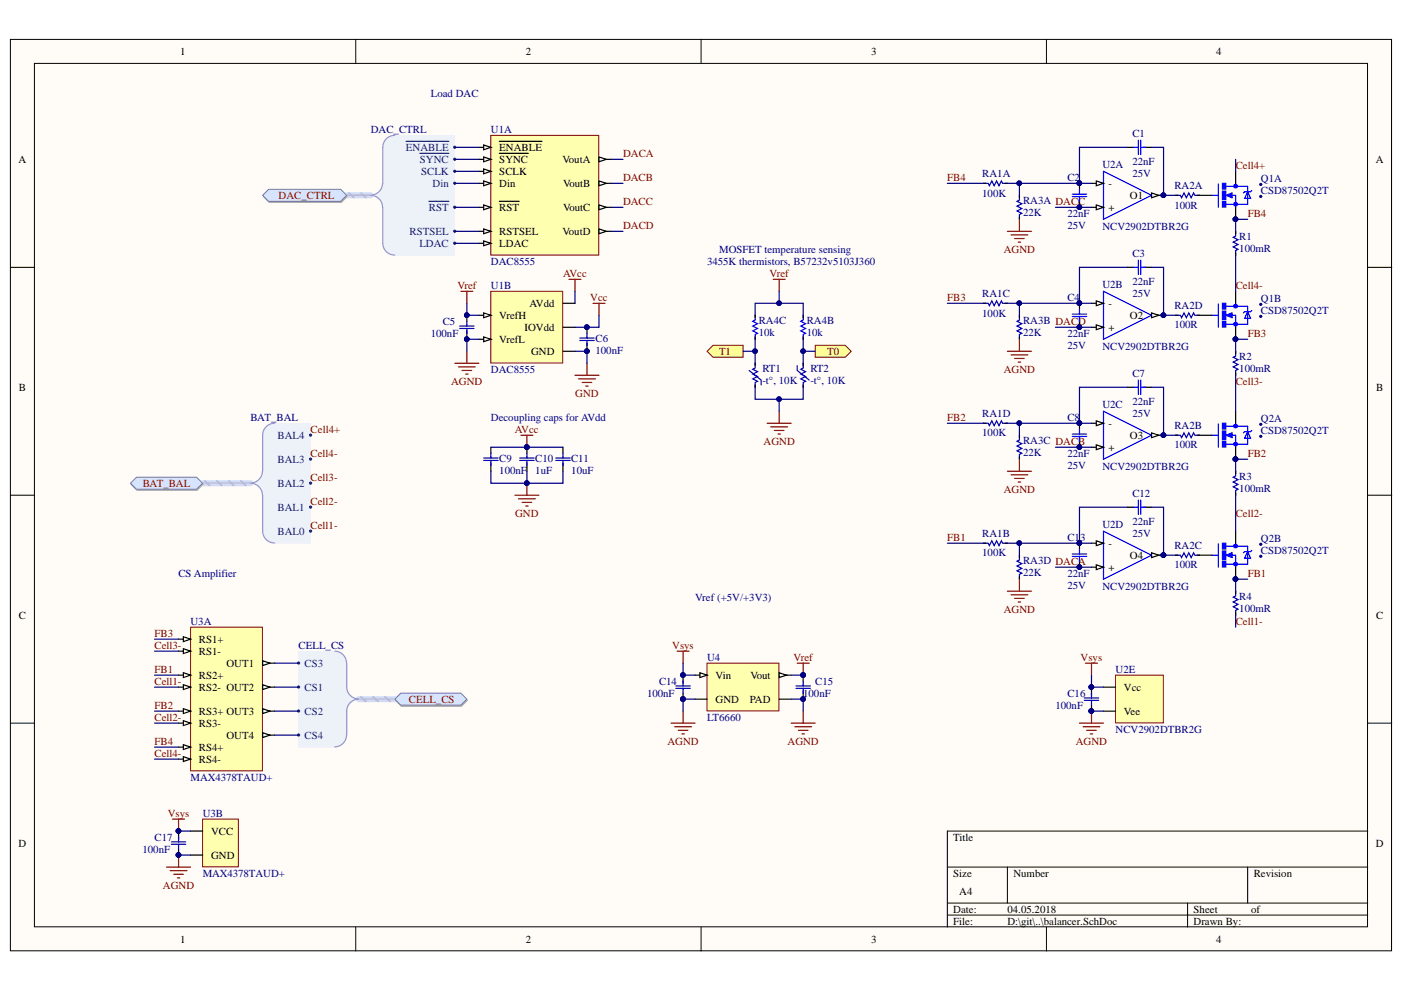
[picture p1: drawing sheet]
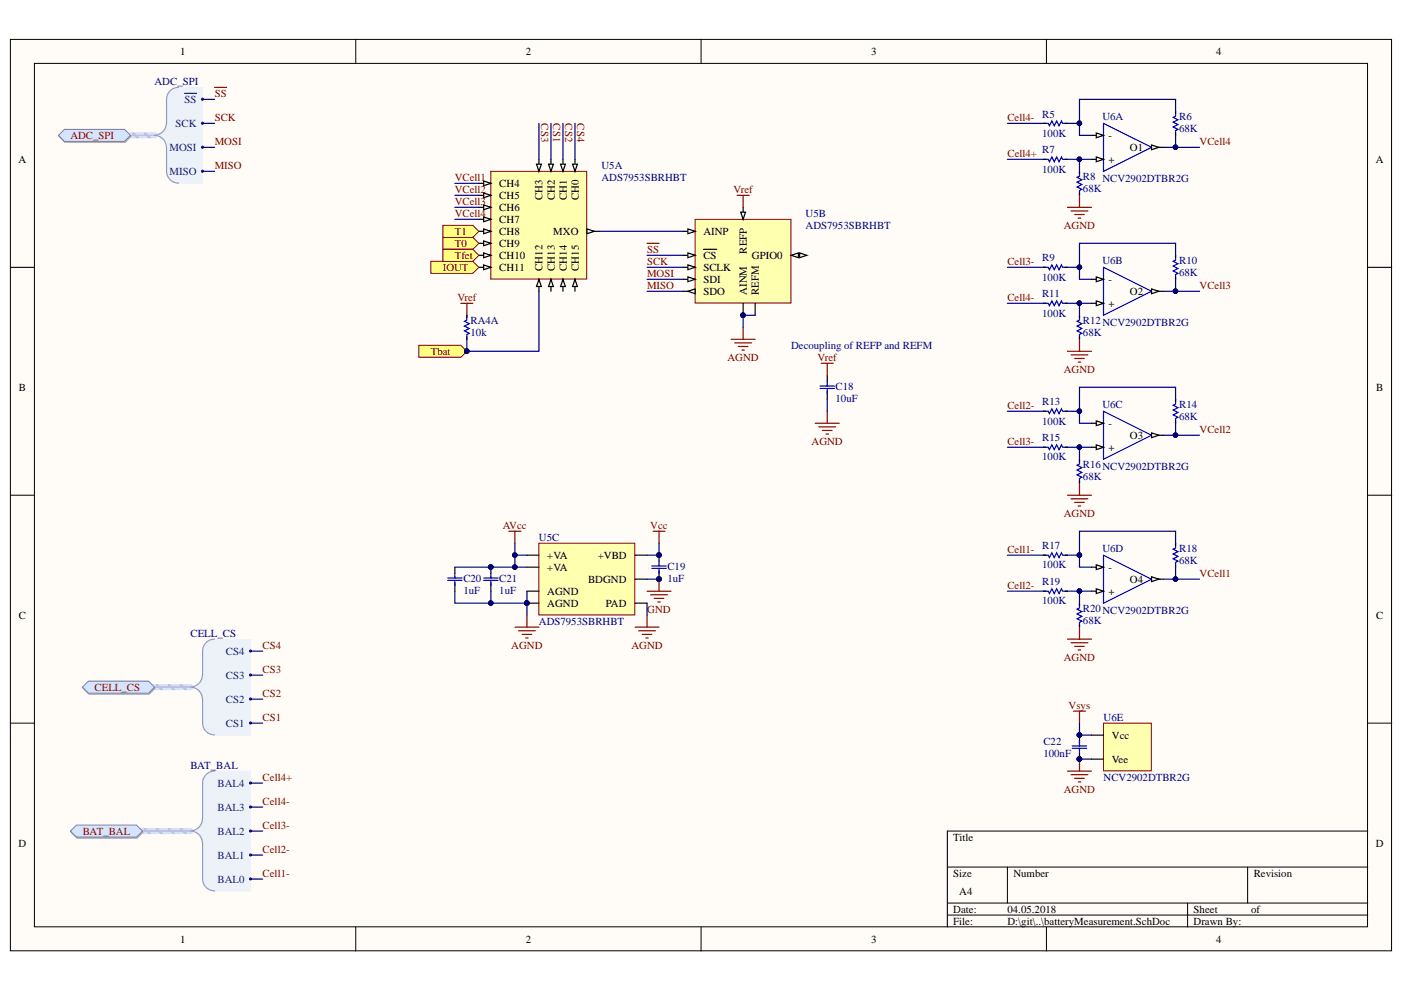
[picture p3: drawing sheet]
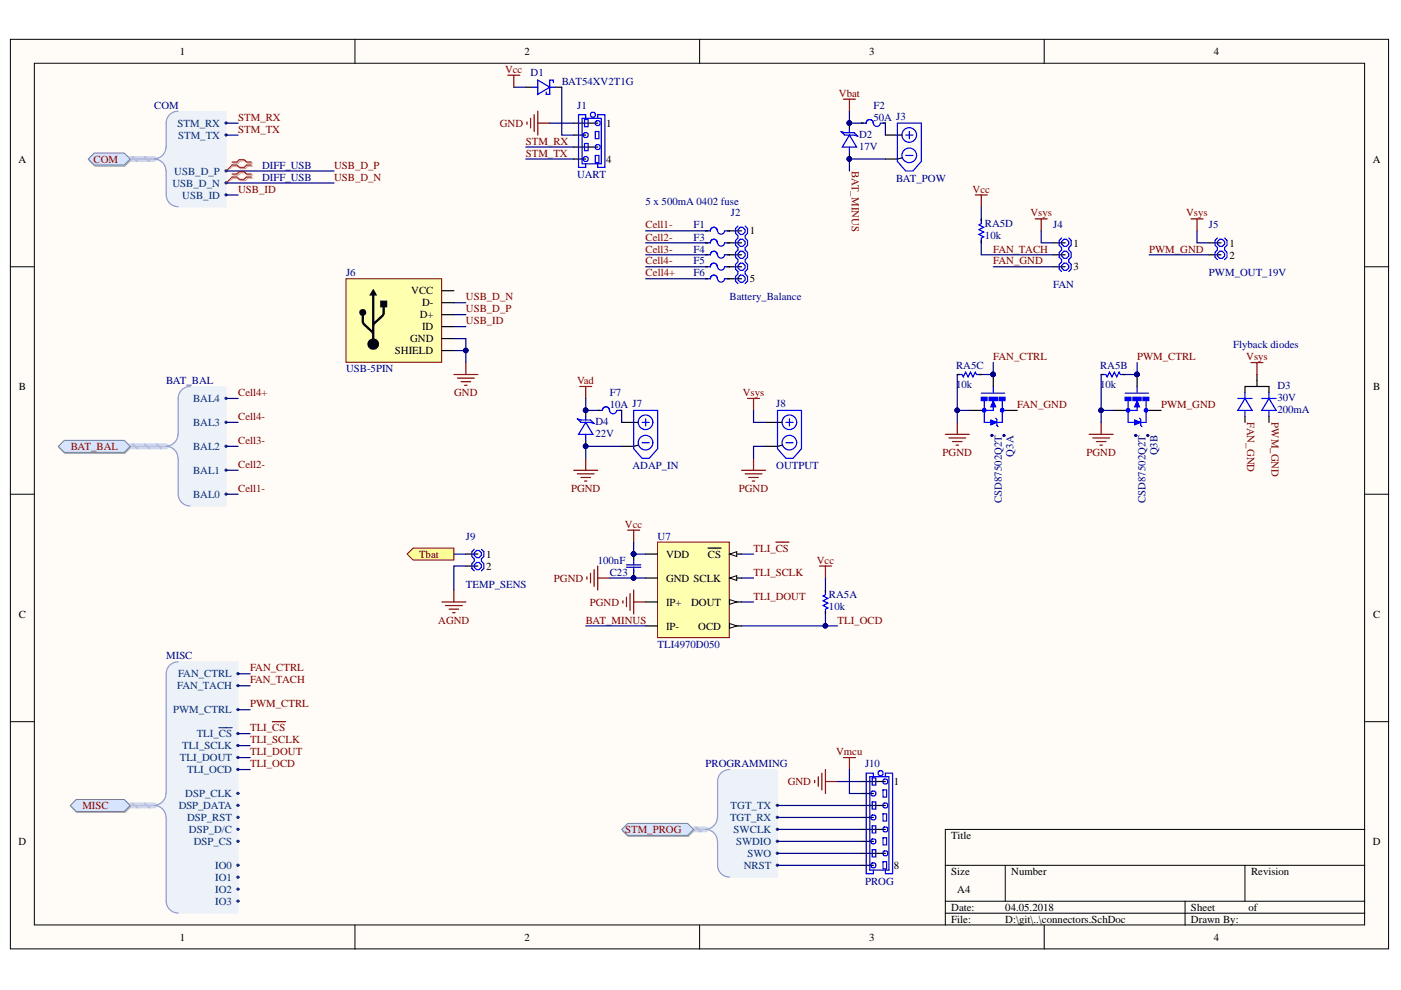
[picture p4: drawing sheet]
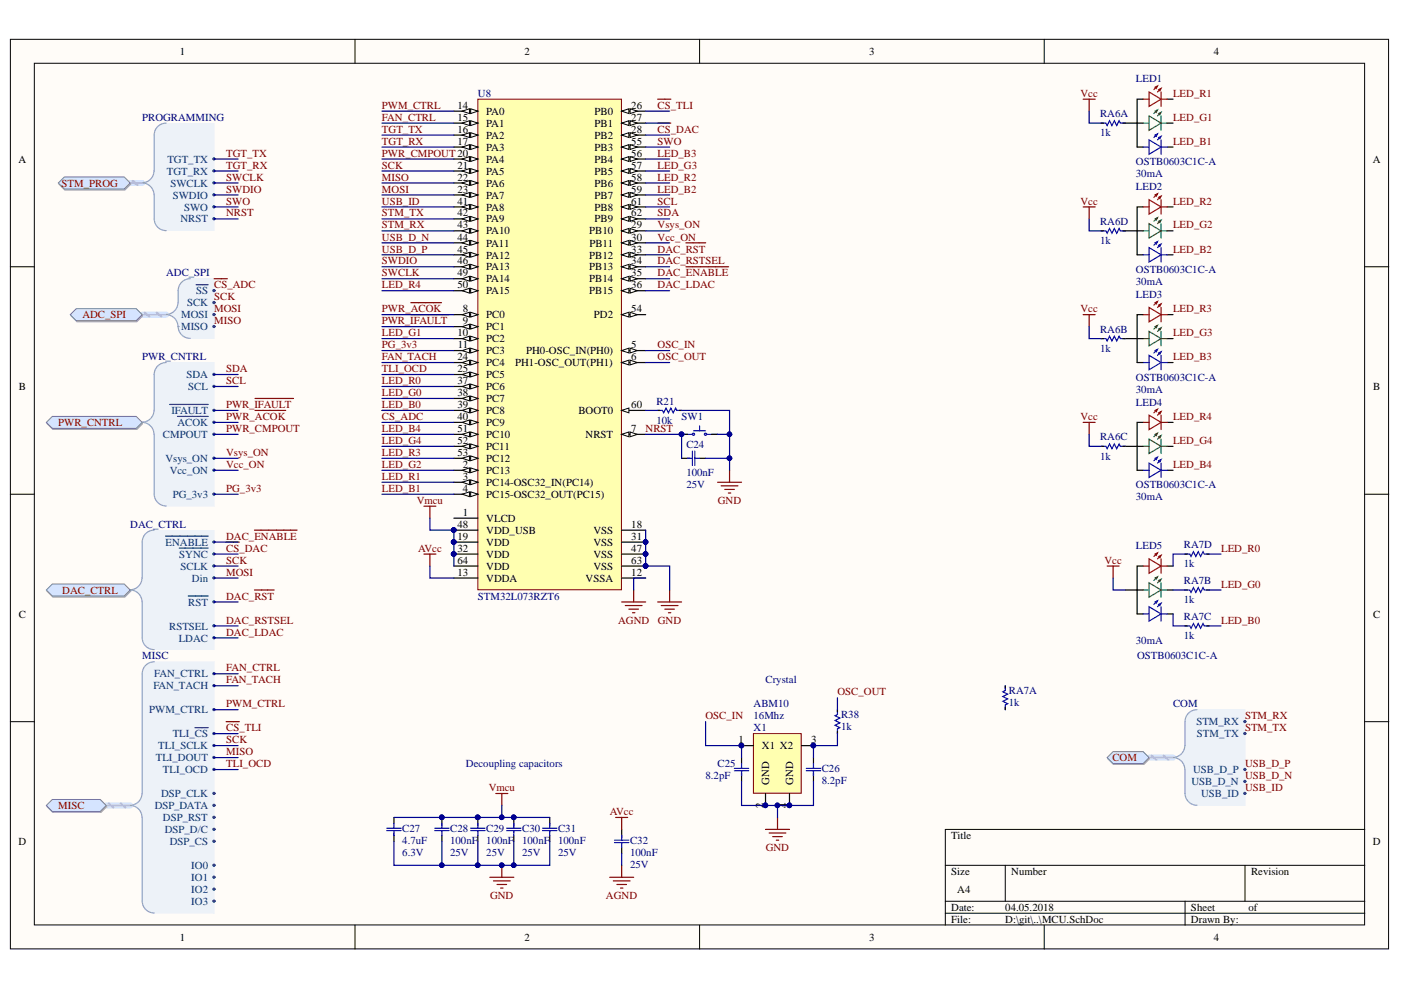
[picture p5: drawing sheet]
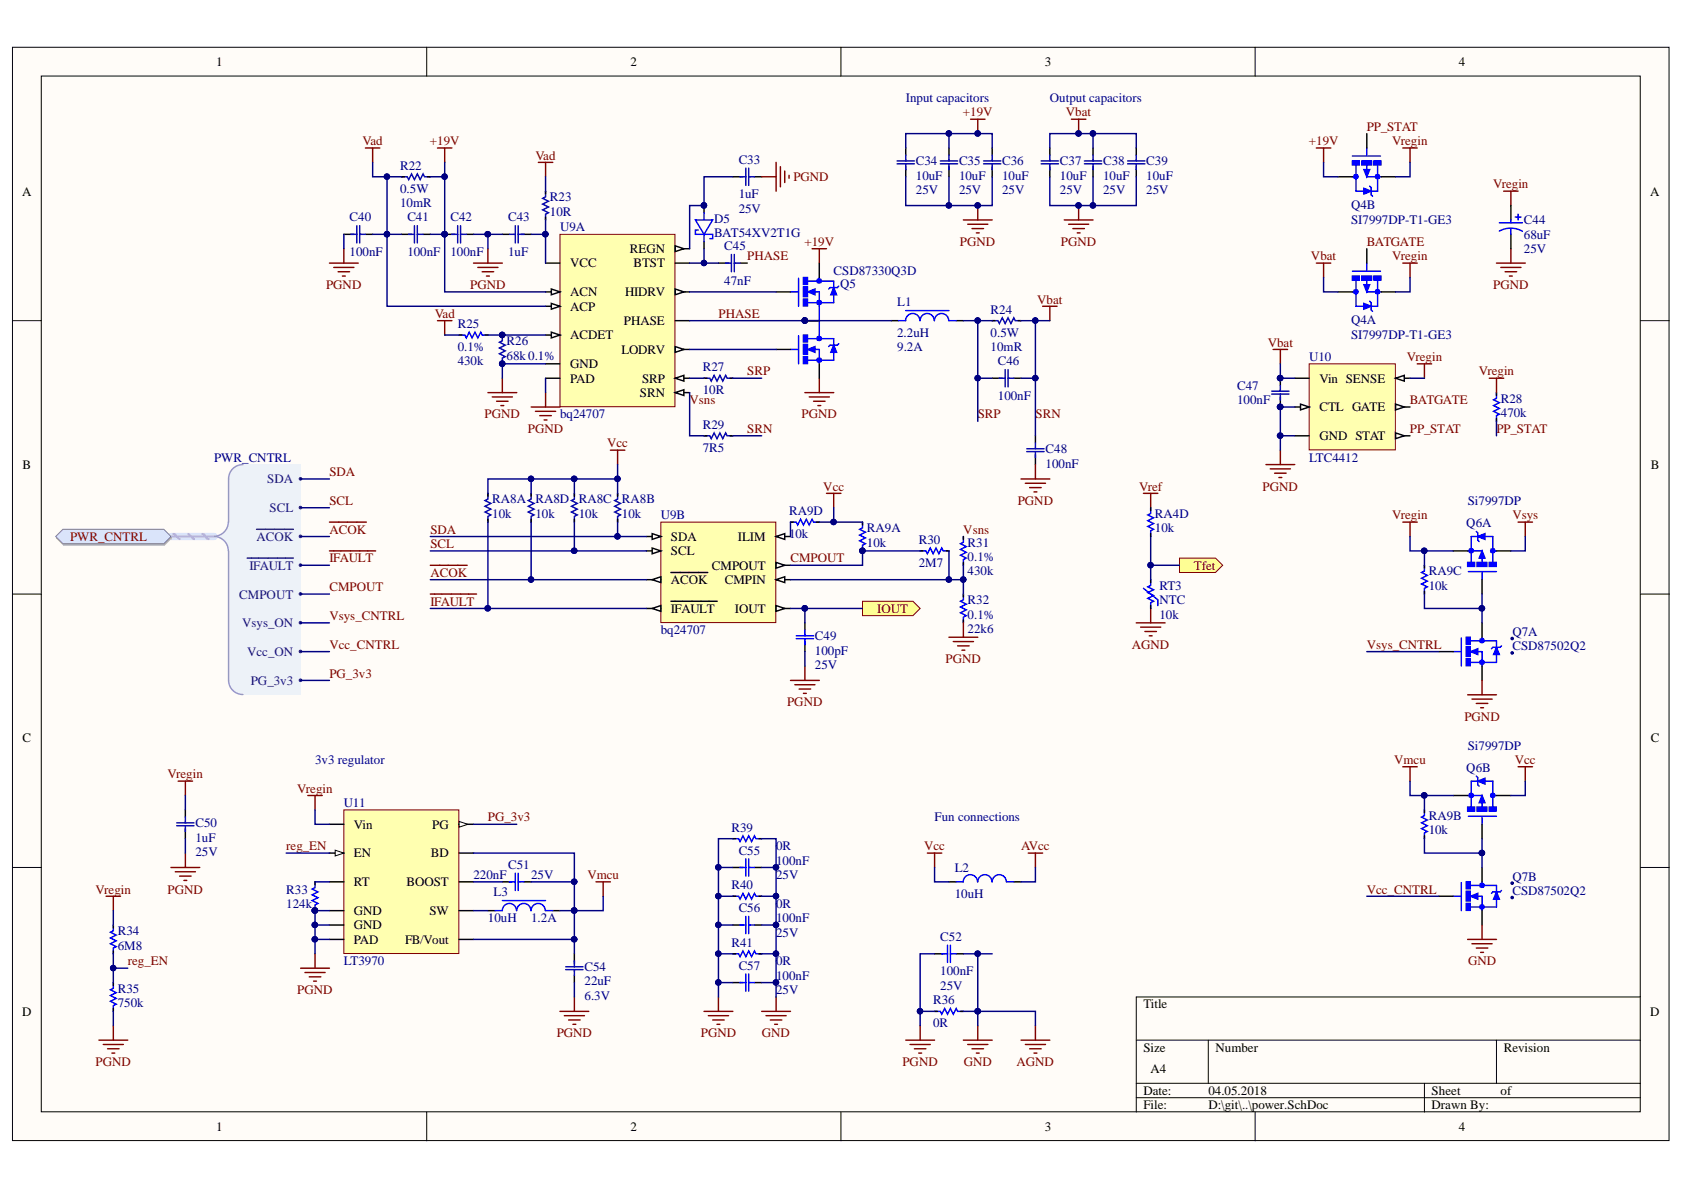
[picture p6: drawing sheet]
# Altium project balancerTest.PrjPCB
6 sheets, 158 parts. Net scope: hierarchical (ports join the sheet entries above them; power ports are global).
Board file: smart_bms.PcbDoc
Sheets:
  balancerTest.SchDoc
    MCU = MCU.SchDoc
    connectors = connectors.SchDoc
    balancer = balancer.SchDoc
    power = power.SchDoc
    batteryMeasurement = batteryMeasurement.SchDoc

## Sheet balancerTest.SchDoc
size A4

### Sub-sheets
balancer = balancer.SchDoc: BAT_BAL (harness BAT_BAL), CELL_CS (harness CELL_CS), DAC_CTRL (harness DAC_CTRL), T0 (out), T1 (out)
batteryMeasurement = batteryMeasurement.SchDoc: BAT_BAL (harness BAT_BAL), CELL_CS (harness CELL_CS), ADC_SPI (harness ADC_SPI), T0 (in), T1 (in), Tbat (in), IOUT (in), Tfet (in)
connectors = connectors.SchDoc: BAT_BAL (harness BAT_BAL), Tbat (out), MISC (harness MISC), STM_PROG (harness PROGRAMMING), COM (harness COM)
MCU = MCU.SchDoc: MISC (harness MISC), DAC_CTRL (harness DAC_CTRL), ADC_SPI (harness ADC_SPI), PWR_CNTRL (harness PWR_CNTRL), STM_PROG (harness PROGRAMMING), COM (harness COM)
power = power.SchDoc: IOUT (out), Tfet (out), PWR_CNTRL (harness PWR_CNTRL)

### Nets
IOUT: sheet power/IOUT, sheet batteryMeasurement/IOUT
Tbat: sheet connectors/Tbat, sheet batteryMeasurement/Tbat
Tfet: sheet power/Tfet, sheet batteryMeasurement/Tfet
NetRA4_5: sheet balancer/T1, sheet batteryMeasurement/T1
NetRA4_6: sheet balancer/T0, sheet batteryMeasurement/T0

### Buses and harness runs
harness ADC_SPI = sheet batteryMeasurement/ADC_SPI
harness ADC_SPI = sheet MCU/ADC_SPI
harness COM = sheet connectors/COM
harness COM = sheet MCU/COM
harness DAC_CTRL = sheet balancer/DAC_CTRL
harness DAC_CTRL = sheet MCU/DAC_CTRL
harness MISC = sheet connectors/MISC
harness MISC = sheet MCU/MISC
harness PROG = sheet connectors/STM_PROG
harness PROG = sheet MCU/STM_PROG
harness PWR_CNTRL = sheet MCU/PWR_CNTRL
harness PWR_CNTRL = sheet power/PWR_CNTRL
harness sheet balancer/BAT_BAL = sheet batteryMeasurement/BAT_BAL = sheet connectors/BAT_BAL
harness sheet balancer/CELL_CS = sheet batteryMeasurement/CELL_CS

## Sheet MCU.SchDoc
size A4

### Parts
C24  Capacitance: 100nF  [CAP0402]  (hidden comment: 25V)
C25  Capacitance: 8.2pF  [CAP0402]  (hidden comment: 25V)
C26  Capacitance: 8.2pF  [CAP0402]  (hidden comment: 25V)
C27  Capacitance: 4.7uF  [CAP0603]  (hidden comment: 6.3V)
C28  Capacitance: 100nF  [CAP0402]  (hidden comment: 25V)
C29  Capacitance: 100nF  [CAP0402]  (hidden comment: 25V)
C30  Capacitance: 100nF  [CAP0402]  (hidden comment: 25V)
C31  Capacitance: 100nF  [CAP0402]  (hidden comment: 25V)
C32  Capacitance: 100nF  [CAP0402]  (hidden comment: 25V)
LED1  OSTB0603C1C-A  Forward current: 30mA  [LED-RGB-1615-CA-OSTB0603C1C-A]
LED2  OSTB0603C1C-A  Forward current: 30mA  [LED-RGB-1615-CA-OSTB0603C1C-A]
LED3  OSTB0603C1C-A  Forward current: 30mA  [LED-RGB-1615-CA-OSTB0603C1C-A]
LED4  OSTB0603C1C-A  Forward current: 30mA  [LED-RGB-1615-CA-OSTB0603C1C-A]
LED5  OSTB0603C1C-A  Forward current: 30mA  [LED-RGB-1615-CA-OSTB0603C1C-A]
R21  Resistance: 10k  [RES0402]  (hidden comment: resistor)
R38  Resistance: 1k  [RES0402]  (hidden comment: resistor)
RA6  Resistance: 1k  [CAC-50P200X100-8L]  (hidden comment: quad_resistor)  (parts A,B,C,D of 4)
RA7  Resistance: 1k  [CAC-50P200X100-8L]  (hidden comment: quad_resistor)  (parts A,B,C,D of 4)
SW1  SPST_PUSHBUTTON  [B3U-1000P]  (value not drawn)
U8  STM32L073RZT6  [STM-LQFP64_N]
X1  ABM10  Frequency: 16Mhz  [XTAL-2.5x2.0]

### Ports
ADC_SPI (harness ADC_SPI), COM (harness COM), DAC_CTRL (harness DAC_CTRL), MISC (harness MISC), PWR_CNTRL (harness PWR_CNTRL), STM_PROG (harness PROGRAMMING)

### Harnesses
ADC_SPI: SCK, MOSI, MISO, ~{SS}
PWR_CNTRL: SDA, SCL, ~{ACOK}, ~{IFAULT}, CMPOUT, Vsys_ON, Vcc_ON, PG_3v3
DAC_CTRL: ~{ENABLE}, ~{SYNC}, SCLK, Din, ~{RST}, RSTSEL, LDAC
MISC: FAN_CTRL, PWM_CTRL, FAN_TACH, DSP_CLK, DSP_DATA, DSP_RST, DSP_D/C, DSP_CS, TLI_~{CS}, TLI_SCLK, TLI_DOUT, TLI_OCD, IO0, IO1, IO2, IO3
PROGRAMMING: NRST, SWDIO, SWCLK, TGT_RX, TGT_TX, SWO
COM: STM_RX, STM_TX, USB_D_P, USB_D_N, USB_ID

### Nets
AGND: C24.2 C25.1 C26.1 C27.1 C28.2 C29.2 C30.2 C31.2 C32.2 R21.2 SW1.2 U8.12(VSSA) U8.18(VSS) U8.31(VSS) U8.47(VSS) U8.63(VSS) X1.2(GND) X1.4(GND)  [also labelled GND]
AVcc: C32.1 U8.13(VDDA)
Vcc: LED5.A RA6.5 RA6.6 RA6.7 RA6.8
Vmcu: C27.2 C28.1 C29.1 C30.1 C31.1 U8.19(VDD) U8.32(VDD) U8.48(VDD_USB) U8.64(VDD)
~{CS}_ADC: U8.40(PC9) ; port ADC_SPI.~{SS}  [project net ADC_SPI.~{SS}]
~{CS}_DAC: U8.28(PB2) ; port DAC_CTRL.~{SYNC}
~{CS}_TLI: U8.26(PB0) ; port MISC.TLI_~{CS}
DAC_~{ENABLE}: U8.35(PB14) ; port DAC_CTRL.~{ENABLE}  [project net DAC_CTRL.~{ENABLE}]
DAC_LDAC: U8.36(PB15) ; port DAC_CTRL.LDAC  [project net DAC_CTRL.LDAC]
DAC_~{RST}: U8.33(PB12) ; port DAC_CTRL.~{RST}  [project net DAC_CTRL.~{RST}]
DAC_RSTSEL: U8.34(PB13) ; port DAC_CTRL.RSTSEL  [project net DAC_CTRL.RSTSEL]
FAN_CTRL: U8.15(PA1) ; port MISC.FAN_CTRL
FAN_TACH: U8.24(PC4) ; port MISC.FAN_TACH
LED_B0: RA7.5 U8.39(PC8)
LED_B1: LED1.B(Blue) U8.4(PC15-OSC32_OUT(PC15))
LED_B2: LED2.B(Blue) U8.59(PB7)
LED_B3: LED3.B(Blue) U8.56(PB4)
LED_B4: LED4.B(Blue) U8.51(PC10)
LED_G0: RA7.6 U8.38(PC7)
LED_G1: LED1.G(Green) U8.10(PC2)
LED_G2: LED2.G(Green) U8.2(PC13)
LED_G3: LED3.G(Green) U8.57(PB5)
LED_G4: LED4.G(Green) U8.52(PC11)
LED_R0: RA7.7 U8.37(PC6)
LED_R1: LED1.R(Red) U8.3(PC14-OSC32_IN(PC14))
LED_R2: LED2.R(Red) U8.58(PB6)
LED_R3: LED3.R(Red) U8.53(PC12)
LED_R4: LED4.R(Red) U8.50(PA15)
MISO: U8.22(PA6) ; port ADC_SPI.MISO, port MISC.TLI_DOUT  [project net ADC_SPI.MISO]
MOSI: U8.23(PA7) ; port ADC_SPI.MOSI, port DAC_CTRL.Din  [project net ADC_SPI.MOSI]
NRST: C24.1 SW1.1 U8.7(NRST) ; port STM_PROG.NRST
OSC_IN: C25.2 U8.5(PH0-OSC_IN(PH0)) X1.1(X1)
OSC_OUT: R38.2 U8.6(PH1-OSC_OUT(PH1))
PG_3v3: U8.11(PC3) ; port PWR_CNTRL.PG_3v3
PWM_CTRL: U8.14(PA0) ; port MISC.PWM_CTRL  [project net MISC.PWM_CTRL]
PWR_~{ACOK}: U8.8(PC0) ; port PWR_CNTRL.~{ACOK}  [project net ~{ACOK}]
PWR_CMPOUT: U8.20(PA4) ; port PWR_CNTRL.CMPOUT  [project net CMPOUT]
PWR_~{IFAULT}: U8.9(PC1) ; port PWR_CNTRL.~{IFAULT}  [project net ~{IFAULT}]
SCK: U8.21(PA5) ; port ADC_SPI.SCK, port DAC_CTRL.SCLK, port MISC.TLI_SCLK  [project net ADC_SPI.SCK]
SCL: U8.61(PB8) ; port PWR_CNTRL.SCL  [project net PWR_CNTRL.SCL]
SDA: U8.62(PB9) ; port PWR_CNTRL.SDA  [project net PWR_CNTRL.SDA]
STM_RX: U8.43(PA10) ; port COM.STM_RX  [project net COM.STM_RX]
STM_TX: U8.42(PA9) ; port COM.STM_TX  [project net COM.STM_TX]
SWCLK: U8.49(PA14) ; port STM_PROG.SWCLK  [project net PROG.SWCLK]
SWDIO: U8.46(PA13) ; port STM_PROG.SWDIO  [project net PROG.SWDIO]
SWO: U8.55(PB3) ; port STM_PROG.SWO  [project net PROG.SWO]
TGT_RX: U8.17(PA3) ; port STM_PROG.TGT_RX  [project net PROG.TGT_RX]
TGT_TX: U8.16(PA2) ; port STM_PROG.TGT_TX  [project net PROG.TGT_TX]
TLI_OCD: U8.25(PC5) ; port MISC.TLI_OCD  [project net MISC.TLI_OCD]
USB_D_N: U8.44(PA11) ; port COM.USB_D_N  [project net COM.USB_D_N]
USB_D_P: U8.45(PA12) ; port COM.USB_D_P  [project net COM.USB_D_P]
USB_ID: U8.41(PA8) ; port COM.USB_ID  [project net COM.USB_ID]
Vcc_ON: U8.30(PB11) ; port PWR_CNTRL.Vcc_ON  [project net PWR_CNTRL.Vcc_ON]
Vsys_ON: U8.29(PB10) ; port PWR_CNTRL.Vsys_ON  [project net PWR_CNTRL.Vsys_ON]
NetC26_2: C26.2 R38.1 X1.3(X2)
NetLED1_A: LED1.A RA6.1
NetLED2_A: LED2.A RA6.2
NetLED3_A: LED3.A RA6.3
NetLED4_A: LED4.A RA6.4
NetLED5_B: LED5.B(Blue) RA7.4
NetLED5_G: LED5.G(Green) RA7.3
NetLED5_R: LED5.R(Red) RA7.2
NetR21_1: R21.1 U8.60(BOOT0)

Not connected (* = marked no-connect by the designer): RA7 1 8; U8 1(VLCD) 27(PB1) 54(PD2)

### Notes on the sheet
- Crystal
- Decoupling capacitors

## Sheet connectors.SchDoc
size A4

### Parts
C23  Capacitance: 100nF  [CAP0402]  (hidden comment: 0nF)
D1  BAT54XV2T1G  [SOD523]
D2  Reverse stand-off voltage: 17V  [SOD123W]  (hidden comment: PTVS17VS1UR)
D3  Reverse voltage: 30V  Forward current: 200mA  [SOT65P210X110-3L]  (hidden comment: BAT54CWT1G)
D4  Reverse stand-off voltage: 22V  [SOD123W]  (hidden comment: PTVS22VS1UR)
F1  fuse  [FUSE-0402]  (value not drawn)
F2  Rated current: 50A  [FUSE-1206]  (hidden comment: fuse)
F3  fuse  [FUSE-0402]  (value not drawn)
F4  fuse  [FUSE-0402]  (value not drawn)
F5  fuse  [FUSE-0402]  (value not drawn)
F6  fuse  [FUSE-0402]  (value not drawn)
F7  Rated current: 10A  [FUSE-1206]  (hidden comment: fuse)
J1  UART  [MICRO-MATCH-4]
J2  Battery_Balance  [JST-XH-5-TOP]
J3  BAT_POW  [XT60_male]
J4  FAN  [Pin Header 1x3 TH Pitch 2.54mm]
J5  PWM_OUT_19V  [Pin Header 1x2 TH Pitch 2.54mm]
J6  USB-5PIN  [USB-B-MICRO-473460001]
J7  ADAP_IN  [XT60_male]
J8  OUTPUT  [XT60_male]
J9  TEMP_SENS  [Pin Header 1x2 TH Pitch 2.54mm]
J10  PROG  [MICRO-MATCH-8]
Q3  CSD87502Q2T  [SON65P200X80_HS-7L_DUALFET]  (parts A,B of 2)
RA5  Resistance: 10k  [CAC-50P200X100-8L]  (hidden comment: quad_resistor)  (parts A,B,C,D of 4)
U7  TLI4970D050  [PG-TISON-8-1]

### Ports
BAT_BAL (harness BAT_BAL), COM (harness COM), MISC (harness MISC), STM_PROG (harness PROGRAMMING), Tbat (out)

### Harnesses
BAT_BAL: BAL0, BAL1, BAL2, BAL3, BAL4
MISC: FAN_CTRL, PWM_CTRL, FAN_TACH, DSP_CLK, DSP_DATA, DSP_RST, DSP_D/C, DSP_CS, IO0, TLI_~{CS}, TLI_SCLK, TLI_DOUT, TLI_OCD, IO1, IO2, IO3
PROGRAMMING: NRST, SWDIO, SWCLK, TGT_RX, TGT_TX, SWO
COM: STM_RX, STM_TX, USB_D_P, USB_D_N, USB_ID

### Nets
AGND: J1.1 J6.5(GND) J6.6(SHIELD) J9.2 J10.1  [also labelled GND]
PGND: C23.1 D4.A(Anode) J7.1(-) J8.1(-) Q3.S1 Q3.S2 RA5.5 RA5.6 U7.1(GND) U7.7(IP+)
Vad: D4.C(Cathode) F7.1
Vbat: D2.C(Cathode) F2.1  [project net SRN]
Vcc: C23.2 D1.A(Anode) RA5.7 RA5.8 U7.2(VDD)
Vmcu: J10.2
Vsys: D3.C(Cathode) J4.1 J5.1 J8.2(+)
BAT_MINUS: D2.A(Anode) J3.1(-) U7.8(IP-)
Cell1-: F1.1 ; port BAT_BAL.BAL0
Cell2-: F3.1 ; port BAT_BAL.BAL1
Cell3-: F4.1 ; port BAT_BAL.BAL2
Cell4+: F6.1 ; port BAT_BAL.BAL4
Cell4-: F5.1 ; port BAT_BAL.BAL3
FAN_CTRL: Q3.G1 RA5.4 ; port MISC.FAN_CTRL
FAN_GND: D3.A1(Anode1) J4.3 Q3.D1
FAN_TACH: J4.2 RA5.2 ; port MISC.FAN_TACH
NRST: J10.8 ; port STM_PROG.NRST
PROG.SWCLK: J10.5 ; port STM_PROG.SWCLK
PROG.SWDIO: J10.6 ; port STM_PROG.SWDIO
PROG.SWO: J10.7 ; port STM_PROG.SWO
PROG.TGT_RX: J10.4 ; port STM_PROG.TGT_RX
PROG.TGT_TX: J10.3 ; port STM_PROG.TGT_TX
PWM_CTRL: Q3.G2 RA5.3 ; port MISC.PWM_CTRL  [project net MISC.PWM_CTRL]
PWM_GND: D3.A2(Anode2) J5.2 Q3.D2
STM_RX: J1.3 ; port COM.STM_RX  [project net COM.STM_RX]
STM_TX: J1.4 ; port COM.STM_TX  [project net COM.STM_TX]
Tbat: J9.1 ; port Tbat
TLI_~{CS}: U7.5(~{CS}) ; port MISC.TLI_~{CS}  [project net ~{CS}_TLI]
TLI_DOUT: U7.3(DOUT) ; port MISC.TLI_DOUT  [project net ADC_SPI.MISO]
TLI_OCD: RA5.1 U7.6(OCD) ; port MISC.TLI_OCD  [project net MISC.TLI_OCD]
TLI_SCLK: U7.4(SCLK) ; port MISC.TLI_SCLK  [project net ADC_SPI.SCK]
USB_D_N: J6.2(D-) ; port COM.USB_D_N  [project net COM.USB_D_N]
USB_D_P: J6.3(D+) ; port COM.USB_D_P  [project net COM.USB_D_P]
USB_ID: J6.4(ID) ; port COM.USB_ID  [project net COM.USB_ID]
NetD1_C: D1.C(Cathode) J1.2
NetF1_2: F1.2 J2.1
NetF2_2: F2.2 J3.2(+)
NetF3_2: F3.2 J2.2
NetF4_2: F4.2 J2.3
NetF5_2: F5.2 J2.4
NetF6_2: F6.2 J2.5
NetF7_2: F7.2 J7.2(+)

Not connected (* = marked no-connect by the designer): J6 1(VCC)

### Layout directives
differential pair; net class DIFF_USB: COM.USB_D_N, COM.USB_D_P

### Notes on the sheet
- 5 x 500mA 0402 fuse
- (near D3) Flyback diodes

## Sheet balancer.SchDoc
size A4

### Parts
C1  Capacitance: 22nF  [CAP0402]  (hidden comment: 25V)
C2  Capacitance: 22nF  [CAP0402]  (hidden comment: 25V)
C3  Capacitance: 22nF  [CAP0402]  (hidden comment: 25V)
C4  Capacitance: 22nF  [CAP0402]  (hidden comment: 25V)
C5  100nF  [CAP0402]
C6  100nF  [CAP0402]
C7  Capacitance: 22nF  [CAP0402]  (hidden comment: 25V)
C8  Capacitance: 22nF  [CAP0402]  (hidden comment: 25V)
C9  100nF  [CAP0402]
C10  1uF  [CAP0603]
C11  10uF  [CAP0603]
C12  Capacitance: 22nF  [CAP0402]  (hidden comment: 25V)
C13  Capacitance: 22nF  [CAP0402]  (hidden comment: 25V)
C14  100nF  [CAP0402]
C15  100nF  [CAP0402]
C16  100nF  [CAP0402]
C17  100nF  [CAP0402]
Q1  CSD87502Q2T  [SON65P200X80_HS-7L_DUALFET]  (parts A,B of 2)
Q2  CSD87502Q2T  [SON65P200X80_HS-7L_DUALFET]  (parts A,B of 2)
R1  100mR  [RES0402]
R2  100mR  [RES0402]
R3  100mR  [RES0402]
R4  100mR  [RES0402]
RA1  100K  [CAC-80P319X159-8M]  (parts A,B,C,D of 4)
RA2  100R  [CAC-50P200X100-8L]  (parts A,B,C,D of 4)
RA3  22K  [CAC-80P319X159-8M]  (parts A,B,C,D of 4)
RA4  Resistance: 10k  [CAC-50P200X100-8L]  (hidden comment: quad_resistor)  (parts B,C of 4)
RT1  -t°, 10K  [RES0402]
RT2  -t°, 10K  [RES0402]
U1  DAC8555  [TSOP65P640X120-16L]  (parts A,B of 2)
U2  NCV2902DTBR2G  [TSOP65P640X120-14L]  (parts A,B,C,D,E of 5)
U3  MAX4378TAUD+  [TSOP65P640X120-14L]  (parts A,B of 2)
U4  LT6660  [DFN50P200X200X75_4L_EP]

### Ports
BAT_BAL (harness BAT_BAL), CELL_CS (harness CELL_CS), DAC_CTRL (harness DAC_CTRL), T0 (out), T1 (out)

### Harnesses
BAT_BAL: BAL0, BAL1, BAL2, BAL3, BAL4
CELL_CS: CS3, CS1, CS2, CS4
DAC_CTRL: ~{ENABLE}, ~{SYNC}, SCLK, Din, ~{RST}, RSTSEL, LDAC

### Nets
AGND: C5.1 C6.1 C9.1 C10.1 C11.1 C14.2 C15.1 C16.2 C17.2 RA3.1 RA3.2 RA3.3 RA3.4 RT1.1 RT2.2 U1.5(VrefL) U1.6(GND) U2.11(Vee) U3.11(GND) U4.2(GND) U4.4(PAD)  [also labelled GND]
AVcc: C9.2 C10.2 C11.2 U1.4(AVdd)
Vcc: C6.2 U1.12(IOVdd)
Vref: C5.2 C15.2 RA4.3 RA4.4 U1.3(VrefH) U4.1(Vout)
Vsys: C14.1 C16.1 C17.1 U2.4(Vcc) U3.4(VCC) U4.3(Vin)
ADC_SPI.MOSI: U1.11(Din) ; port DAC_CTRL.Din
ADC_SPI.SCK: U1.10(SCLK) ; port DAC_CTRL.SCLK
~{CS}_DAC: U1.9(~{SYNC}) ; port DAC_CTRL.~{SYNC}
Cell1-: R4.2 U3.6(RS2-) ; port BAT_BAL.BAL0
Cell2-: Q2.D2 R3.2 U3.9(RS3-) ; port BAT_BAL.BAL1
Cell3-: Q2.D1 R2.2 U3.2(RS1-) ; port BAT_BAL.BAL2
Cell4+: Q1.D1 ; port BAT_BAL.BAL4
Cell4-: Q1.D2 R1.1 U3.13(RS4-) ; port BAT_BAL.BAL3
CS1: U3.7(OUT2) ; port CELL_CS.CS1
CS2: U3.8(OUT3) ; port CELL_CS.CS2
CS3: U3.1(OUT1) ; port CELL_CS.CS3
CS4: U3.14(OUT4) ; port CELL_CS.CS4
DAC_CTRL.~{ENABLE}: U1.15(~{ENABLE}) ; port DAC_CTRL.~{ENABLE}
DAC_CTRL.LDAC: U1.16(LDAC) ; port DAC_CTRL.LDAC
DAC_CTRL.~{RST}: U1.13(~{RST}) ; port DAC_CTRL.~{RST}
DAC_CTRL.RSTSEL: U1.14(RSTSEL) ; port DAC_CTRL.RSTSEL
DACA: C13.1 U1.1(VoutA) U2.12(+)
DACB: C8.1 U1.2(VoutB) U2.10(+)
DACC: C2.1 U1.7(VoutC) U2.3(+)
DACD: C4.1 U1.8(VoutD) U2.5(+)
FB1: Q2.S2 R4.1 RA1.3 U3.5(RS2+)
FB2: Q2.S1 R3.1 RA1.2 U3.10(RS3+)
FB3: Q1.S2 R2.1 RA1.4 U3.3(RS1+)
FB4: Q1.S1 R1.2 RA1.1 U3.12(RS4+)
NetC1_1: C1.1 RA2.1 U2.1(O1)
NetC1_2: C1.2 C2.2 RA1.8 RA3.8 U2.2(-)
NetC3_1: C3.1 RA2.2 U2.7(O2)
NetC3_2: C3.2 C4.2 RA1.5 RA3.6 U2.6(-)
NetC7_1: C7.1 RA2.3 U2.8(O3)
NetC7_2: C7.2 C8.2 RA1.7 RA3.5 U2.9(-)
NetC12_1: C12.1 RA2.4 U2.14(O4)
NetC12_2: C12.2 C13.2 RA1.6 RA3.7 U2.13(-)
NetQ1_G1: Q1.G1 RA2.8
NetQ1_G2: Q1.G2 RA2.7
NetQ2_G1: Q2.G1 RA2.6
NetQ2_G2: Q2.G2 RA2.5
NetRA4_5: RA4.5 RT1.2 ; port T1
NetRA4_6: RA4.6 RT2.1 ; port T0

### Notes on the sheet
- Load DAC
- MOSFET temperature sensing
- 3455K thermistors, B57232v5103J360
- Decoupling caps for AVdd
- CS Amplifier
- Vref (+5V/+3V3)

## Sheet power.SchDoc
size A4

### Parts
C33  Capacitance: 1uF  [CAP0603]  (hidden comment: 25V)
C34  Capacitance: 10uF  Voltage: 25V  [CAP1206]
C35  Capacitance: 10uF  Voltage: 25V  [CAP1206]
C36  Capacitance: 10uF  Voltage: 25V  [CAP1206]
C37  Capacitance: 10uF  Voltage: 25V  [CAP1206]
C38  Capacitance: 10uF  Voltage: 25V  [CAP1206]
C39  Capacitance: 10uF  Voltage: 25V  [CAP1206]
C40  Capacitance: 100nF  [CAP0402]  (hidden comment: 0nF)
C41  Capacitance: 100nF  [CAP0402]  (hidden comment: 0nF)
C42  Capacitance: 100nF  [CAP0402]  (hidden comment: 0nF)
C43  1uF  [CAP0603]
C44  Capacitance: 68uF  Voltage: 25V  [CAPAE6253X61L]  (hidden comment: cap_pol)
C45  Capacitance: 47nF  [CAP0402]
C46  Capacitance: 100nF  [CAP0402]  (hidden comment: 0nF)
C47  Capacitance: 100nF  [CAP0402]  (hidden comment: 0nF)
C48  Capacitance: 100nF  [CAP0402]  (hidden comment: 0nF)
C49  Capacitance: 100pF  [CAP0402]  (hidden comment: 25V)
C50  Capacitance: 1uF  [CAP0603]  (hidden comment: 25V)
C51  Capacitance: 220nF  [CAP0402]  (hidden comment: 25V)
C52  Capacitance: 100nF  [CAP0402]  (hidden comment: 25V)
C54  Capacitance: 22uF  Voltage: 6.3V  [CAP0805]
C55  Capacitance: 100nF  [CAP0402]  (hidden comment: 25V)
C56  Capacitance: 100nF  [CAP0402]  (hidden comment: 25V)
C57  Capacitance: 100nF  [CAP0402]  (hidden comment: 25V)
D5  BAT54XV2T1G  [SOD523]
L1  Inductance: 2.2uH  Saturation current: 9.2A  [XAL5030-222MEC]  (hidden comment: XAL5030-222MEC)
L2  Inductance: 10uH  [INDC0603]  (hidden comment: chip_inductor)
L3  Inductance: 10uH  Saturation current: 1.2A  [LPS4018]  (hidden comment: LPS4018-333MR)
Q4  SI7997DP-T1-GE3  [PowerPAK SO-8 DUAL]  (parts A,B of 2)
Q5  CSD87330Q3D  [TI_Q3D]
Q6  Si7997DP  [PowerPAK SO-8 DUAL]  (parts A,B of 2)
Q7  CSD87502Q2  [SON65P200X80_HS-7L_DUALFET]  (parts A,B of 2)
R22  Power: 0.5W  Resistance: 10mR  [RES0805]  (hidden comment: 0R)
R23  Resistance: 10R  [RES0603]  (hidden comment: 0R)
R24  Power: 0.5W  Resistance: 10mR  [RES0805]  (hidden comment: 0R)
R25  Tolerance: 0.1%  Resistance: 430k  [RES0402]  (hidden comment: resistor)
R26  Tolerance: 0.1%  Resistance: 68k  [RES0402]  (hidden comment: 0R)
R27  Resistance: 10R  [RES0402]  (hidden comment: resistor)
R28  Resistance: 470k  [RES0402]  (hidden comment: resistor)
R29  Resistance: 7R5  [RES0402]  (hidden comment: resistor)
R30  Resistance: 2M7  [RES0402]  (hidden comment: resistor)
R31  Tolerance: 0.1%  Resistance: 430k  [RES0402]  (hidden comment: resistor)
R32  Tolerance: 0.1%  Resistance: 22k6  [RES0402]  (hidden comment: resistor)
R33  Resistance: 124k  [RES0402]  (hidden comment: resistor)
R34  Resistance: 6M8  [RES0402]  (hidden comment: resistor)
R35  Resistance: 750k  [RES0402]  (hidden comment: resistor)
R36  Resistance: 0R  [RES0402]  (hidden comment: resistor)
R39  Resistance: 0R  [RES0402]  (hidden comment: resistor)
R40  Resistance: 0R  [RES0402]  (hidden comment: resistor)
R41  Resistance: 0R  [RES0402]  (hidden comment: resistor)
RA4  Resistance: 10k  [CAC-50P200X100-8L]  (hidden comment: quad_resistor)  (part D of 4)
RA8  10k  [CAC-50P200X100-8L]  (parts A,B,C,D of 4)
RA9  Resistance: 10k  [CAC-50P200X100-8L]  (hidden comment: quad_resistor)  (parts A,B,C,D of 4)
RT3  Type: NTC  Resistance: 10k  [RES0402]  (hidden comment: thermistor)
U9  bq24707  [QFN50P350X350X100_HS-21L]  (parts A,B of 2)
U10  LTC4412  [SOT95P280X100-6L]
U11  LT3970  [DFN50P200X300X85_HS-11L]

### Ports
IOUT (out), PWR_CNTRL (harness PWR_CNTRL), Tfet (out)

### Harnesses
PWR_CNTRL: SDA, SCL, ~{ACOK}, ~{IFAULT}, CMPOUT, Vsys_ON, Vcc_ON, PG_3v3

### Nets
+19V: C34.2 C35.2 C36.2 C41.2 C42.1 Q4.D2 Q5.D1 R22.2 U9.1(ACN)
AGND: C52.2 C55.2 C56.2 C57.2 Q7.S2 R36.1 R39.2 R40.2 R41.2 RT3.1  [also labelled GND]
AVcc: L2.2
PGND: C33.2 C34.1 C35.1 C36.1 C37.1 C38.1 C39.1 C40.1 C42.2 C43.2 C44.- C47.1 C48.1 C49.1 C50.1 C52.1 C54.2 C55.1 C56.1 C57.1 Q5.S2 Q7.S1 R26.1 R32.1 R33.2 R35.1 R36.2 R39.1 R40.1 R41.1 U9.14(GND) U9.21(PAD) U10.2(GND) U10.3(CTL) U11.4(GND) U11.5(GND) U11.11(PAD)
SRN: C37.2 C38.2 C39.2 C46.2 C47.2 C48.2 Q4.D1 R24.2 R29.2 U10.1(Vin)  [also labelled Vbat]
Vad: C40.2 C41.1 R22.1 R23.1 R25.2 U9.2(ACP)
Vcc: L2.1 Q6.D2 RA8.5 RA8.6 RA8.7 RA8.8 RA9.1 RA9.2
Vmcu: C51.2 C54.1 L3.2 Q6.S2 RA9.3 U11.1(FB/Vout) U11.8(BD)
Vref: RA4.2
Vregin: C44.+ C50.2 Q4.S1 Q4.S2 Q6.S1 R28.2 R34.2 RA9.4 U10.4(SENSE) U11.3(Vin)
Vsys: Q6.D1
~{ACOK}: RA8.2 U9.5(~{ACOK}) ; port PWR_CNTRL.~{ACOK}
BATGATE: Q4.G1 U10.5(GATE)
CMPOUT: R30.1 RA9.8 U9.3(CMPOUT) ; port PWR_CNTRL.CMPOUT
~{IFAULT}: RA8.1 U9.11(~{IFAULT}) ; port PWR_CNTRL.~{IFAULT}
IOUT: C49.2 U9.7(IOUT) ; port IOUT
PG_3v3: U11.9(PG) ; port PWR_CNTRL.PG_3v3
PHASE: C45.2 L1.1 Q5.D2 Q5.S1 U9.19(PHASE)
PP_STAT: Q4.G2 R28.1 U10.6(STAT)
reg_EN: R34.1 R35.2 U11.2(EN)
SCL: RA8.4 U9.9(SCL) ; port PWR_CNTRL.SCL  [project net PWR_CNTRL.SCL]
SDA: RA8.3 U9.8(SDA) ; port PWR_CNTRL.SDA  [project net PWR_CNTRL.SDA]
SRP: C46.1 L1.2 R24.1 R27.2
Tfet: RA4.7 RT3.2 ; port Tfet
Vcc_CNTRL: Q7.G2 ; port PWR_CNTRL.Vcc_ON  [project net PWR_CNTRL.Vcc_ON]
Vsns: R29.1 R31.1 U9.12(SRN)
Vsys_CNTRL: Q7.G1 ; port PWR_CNTRL.Vsys_ON  [project net PWR_CNTRL.Vsys_ON]
NetC33_1: C33.1 D5.A(Anode) U9.16(REGN)
NetC43_1: C43.1 R23.2 U9.20(VCC)
NetC45_1: C45.1 D5.C(Cathode) U9.17(BTST)
NetC51_1: C51.1 U11.7(BOOST)
NetL3_1: L3.1 U11.6(SW)
NetQ5_G1: Q5.G1 U9.18(HIDRV)
NetQ5_G2: Q5.G2 U9.15(LODRV)
NetQ6_G1: Q6.G1 Q7.D1 RA9.5
NetQ6_G2: Q6.G2 Q7.D2 RA9.6
NetR25_1: R25.1 R26.2 U9.6(ACDET)
NetR27_1: R27.1 U9.13(SRP)
NetR30_2: R30.2 R31.2 R32.2 U9.4(CMPIN)
NetR33_1: R33.1 U11.10(RT)
NetRA9_7: RA9.7 U9.10(ILIM)

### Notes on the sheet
- Input capacitors
- Output capacitors
- 3v3 regulator
- Fun connections

## Sheet batteryMeasurement.SchDoc
size A4

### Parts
C18  10uF  [CAP0603]
C19  1uF  [CAP0603]
C20  1uF  [CAP0603]
C21  1uF  [CAP0603]
C22  100nF  [CAP0402]
R5  100K  [RES0402]
R6  68K  [RES0402]
R7  100K  [RES0402]
R8  68K  [RES0402]
R9  100K  [RES0402]
R10  68K  [RES0402]
R11  100K  [RES0402]
R12  68K  [RES0402]
R13  100K  [RES0402]
R14  68K  [RES0402]
R15  100K  [RES0402]
R16  68K  [RES0402]
R17  100K  [RES0402]
R18  68K  [RES0402]
R19  100K  [RES0402]
R20  68K  [RES0402]
RA4  Resistance: 10k  [CAC-50P200X100-8L]  (hidden comment: quad_resistor)  (part A of 4)
U5  ADS7953SBRHBT  [QFN50P500X500X100_HS-33L]  (parts A,B,C of 3)
U6  NCV2902DTBR2G  [TSOP65P640X120-14L]  (parts A,B,C,D,E of 5)

### Ports
ADC_SPI (harness ADC_SPI), BAT_BAL (harness BAT_BAL), CELL_CS (harness CELL_CS), IOUT (in), T0 (in), T1 (in), Tbat (in), Tfet (in)

### Harnesses
BAT_BAL: BAL0, BAL1, BAL2, BAL3, BAL4
CELL_CS: CS1, CS2, CS3, CS4
ADC_SPI: SCK, MOSI, MISO, ~{SS}

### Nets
AGND: C18.1 C19.1 C20.1 C21.1 C22.2 R8.1 R12.1 R16.1 R20.1 U5.1(AGND) U5.4(AINM) U5.22(AGND) U5.27(BDGND) U5.30(REFM) U5.33(PAD) U6.11(Vee)  [also labelled GND]
AVcc: C20.2 C21.2 U5.21(+VA) U5.32(+VA)
Vcc: C19.2 U5.28(+VBD)
Vref: C18.2 RA4.1 U5.31(REFP)
Vsys: C22.1 U6.4(Vcc)
Cell1-: R17.2 ; port BAT_BAL.BAL0
Cell2-: R13.2 R19.2 ; port BAT_BAL.BAL1
Cell3-: R9.2 R15.2 ; port BAT_BAL.BAL2
Cell4+: R7.2 ; port BAT_BAL.BAL4
Cell4-: R5.2 R11.2 ; port BAT_BAL.BAL3
CS1: U5.18(CH2) ; port CELL_CS.CS1
CS2: U5.19(CH1) ; port CELL_CS.CS2
CS3: U5.17(CH3) ; port CELL_CS.CS3
CS4: U5.20(CH0) ; port CELL_CS.CS4
IOUT: U5.9(CH11) ; port IOUT
MISO: U5.26(SDO) ; port ADC_SPI.MISO  [project net ADC_SPI.MISO]
MOSI: U5.25(SDI) ; port ADC_SPI.MOSI  [project net ADC_SPI.MOSI]
~{SS}: U5.23(~{CS}) ; port ADC_SPI.~{SS}  [project net ADC_SPI.~{SS}]
SCK: U5.24(SCLK) ; port ADC_SPI.SCK  [project net ADC_SPI.SCK]
Tbat: RA4.8 U5.8(CH12) ; port Tbat
Tfet: U5.10(CH10) ; port Tfet
VCell1: R18.1 U5.16(CH4) U6.14(O4)
VCell2: R14.1 U5.15(CH5) U6.8(O3)
VCell3: R10.1 U5.14(CH6) U6.7(O2)
VCell4: R6.1 U5.13(CH7) U6.1(O1)
NetR5_1: R5.1 R6.2 U6.2(-)
NetR7_1: R7.1 R8.2 U6.3(+)
NetR9_1: R9.1 R10.2 U6.6(-)
NetR11_1: R11.1 R12.2 U6.5(+)
NetR13_1: R13.1 R14.2 U6.9(-)
NetR15_1: R15.1 R16.2 U6.10(+)
NetR17_1: R17.1 R18.2 U6.13(-)
NetR19_1: R19.1 R20.2 U6.12(+)
NetRA4_5: U5.12(CH8) ; port T1
NetRA4_6: U5.11(CH9) ; port T0
NetU5_2: U5.2(MXO) U5.3(AINP)

Not connected (* = marked no-connect by the designer): U5 5(CH15) 6(CH14) 7(CH13) 29(GPIO0)

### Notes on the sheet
- Decoupling of REFP and REFM

## Nets that join several sheets
AGND: MCU (18 pins), connectors (5 pins), balancer (21 pins), power (10 pins), batteryMeasurement (16 pins)
AVcc: MCU (C32.1 U8.13), balancer (C9.2 C10.2 C11.2 U1.4), power (L2.2), batteryMeasurement (C20.2 C21.2 U5.21 U5.32)
PGND: connectors (10 pins), power (37 pins)
SRN: connectors (D2.C F2.1), power (10 pins)
Vad: connectors (D4.C F7.1), power (6 pins)
Vcc: MCU (5 pins), connectors (5 pins), balancer (C6.2 U1.12), power (8 pins), batteryMeasurement (C19.2 U5.28)
Vmcu: MCU (9 pins), connectors (J10.2), power (7 pins)
Vref: balancer (6 pins), power (RA4.2), batteryMeasurement (C18.2 RA4.1 U5.31)
Vsys: connectors (D3.C J4.1 J5.1 J8.2), balancer (6 pins), power (Q6.D1), batteryMeasurement (C22.1 U6.4)
~{ACOK}: MCU (U8.8), power (RA8.2 U9.5)
ADC_SPI.MISO: MCU (U8.22), connectors (U7.3), batteryMeasurement (U5.26)
ADC_SPI.MOSI: MCU (U8.23), balancer (U1.11), batteryMeasurement (U5.25)
ADC_SPI.~{SS}: MCU (U8.40), batteryMeasurement (U5.23)
ADC_SPI.SCK: MCU (U8.21), connectors (U7.4), balancer (U1.10), batteryMeasurement (U5.24)
~{CS}_DAC: MCU (U8.28), balancer (U1.9)
~{CS}_TLI: MCU (U8.26), connectors (U7.5)
Cell1-: connectors (F1.1), balancer (R4.2 U3.6), batteryMeasurement (R17.2)
Cell2-: connectors (F3.1), balancer (Q2.D2 R3.2 U3.9), batteryMeasurement (R13.2 R19.2)
Cell3-: connectors (F4.1), balancer (Q2.D1 R2.2 U3.2), batteryMeasurement (R9.2 R15.2)
Cell4+: connectors (F6.1), balancer (Q1.D1), batteryMeasurement (R7.2)
Cell4-: connectors (F5.1), balancer (Q1.D2 R1.1 U3.13), batteryMeasurement (R5.2 R11.2)
CMPOUT: MCU (U8.20), power (R30.1 RA9.8 U9.3)
COM.STM_RX: MCU (U8.43), connectors (J1.3)
COM.STM_TX: MCU (U8.42), connectors (J1.4)
COM.USB_D_N: MCU (U8.44), connectors (J6.2)
COM.USB_D_P: MCU (U8.45), connectors (J6.3)
COM.USB_ID: MCU (U8.41), connectors (J6.4)
CS1: balancer (U3.7), batteryMeasurement (U5.18)
CS2: balancer (U3.8), batteryMeasurement (U5.19)
CS3: balancer (U3.1), batteryMeasurement (U5.17)
CS4: balancer (U3.14), batteryMeasurement (U5.20)
DAC_CTRL.~{ENABLE}: MCU (U8.35), balancer (U1.15)
DAC_CTRL.LDAC: MCU (U8.36), balancer (U1.16)
DAC_CTRL.~{RST}: MCU (U8.33), balancer (U1.13)
DAC_CTRL.RSTSEL: MCU (U8.34), balancer (U1.14)
FAN_CTRL: MCU (U8.15), connectors (Q3.G1 RA5.4)
FAN_TACH: MCU (U8.24), connectors (J4.2 RA5.2)
~{IFAULT}: MCU (U8.9), power (RA8.1 U9.11)
IOUT: power (C49.2 U9.7), batteryMeasurement (U5.9)
MISC.PWM_CTRL: MCU (U8.14), connectors (Q3.G2 RA5.3)
MISC.TLI_OCD: MCU (U8.25), connectors (RA5.1 U7.6)
NetRA4_5: balancer (RA4.5 RT1.2), batteryMeasurement (U5.12)
NetRA4_6: balancer (RA4.6 RT2.1), batteryMeasurement (U5.11)
NRST: MCU (C24.1 SW1.1 U8.7), connectors (J10.8)
PG_3v3: MCU (U8.11), power (U11.9)
PROG.SWCLK: MCU (U8.49), connectors (J10.5)
PROG.SWDIO: MCU (U8.46), connectors (J10.6)
PROG.SWO: MCU (U8.55), connectors (J10.7)
PROG.TGT_RX: MCU (U8.17), connectors (J10.4)
PROG.TGT_TX: MCU (U8.16), connectors (J10.3)
PWR_CNTRL.SCL: MCU (U8.61), power (RA8.4 U9.9)
PWR_CNTRL.SDA: MCU (U8.62), power (RA8.3 U9.8)
PWR_CNTRL.Vcc_ON: MCU (U8.30), power (Q7.G2)
PWR_CNTRL.Vsys_ON: MCU (U8.29), power (Q7.G1)
Tbat: connectors (J9.1), batteryMeasurement (RA4.8 U5.8)
Tfet: power (RA4.7 RT3.2), batteryMeasurement (U5.10)
